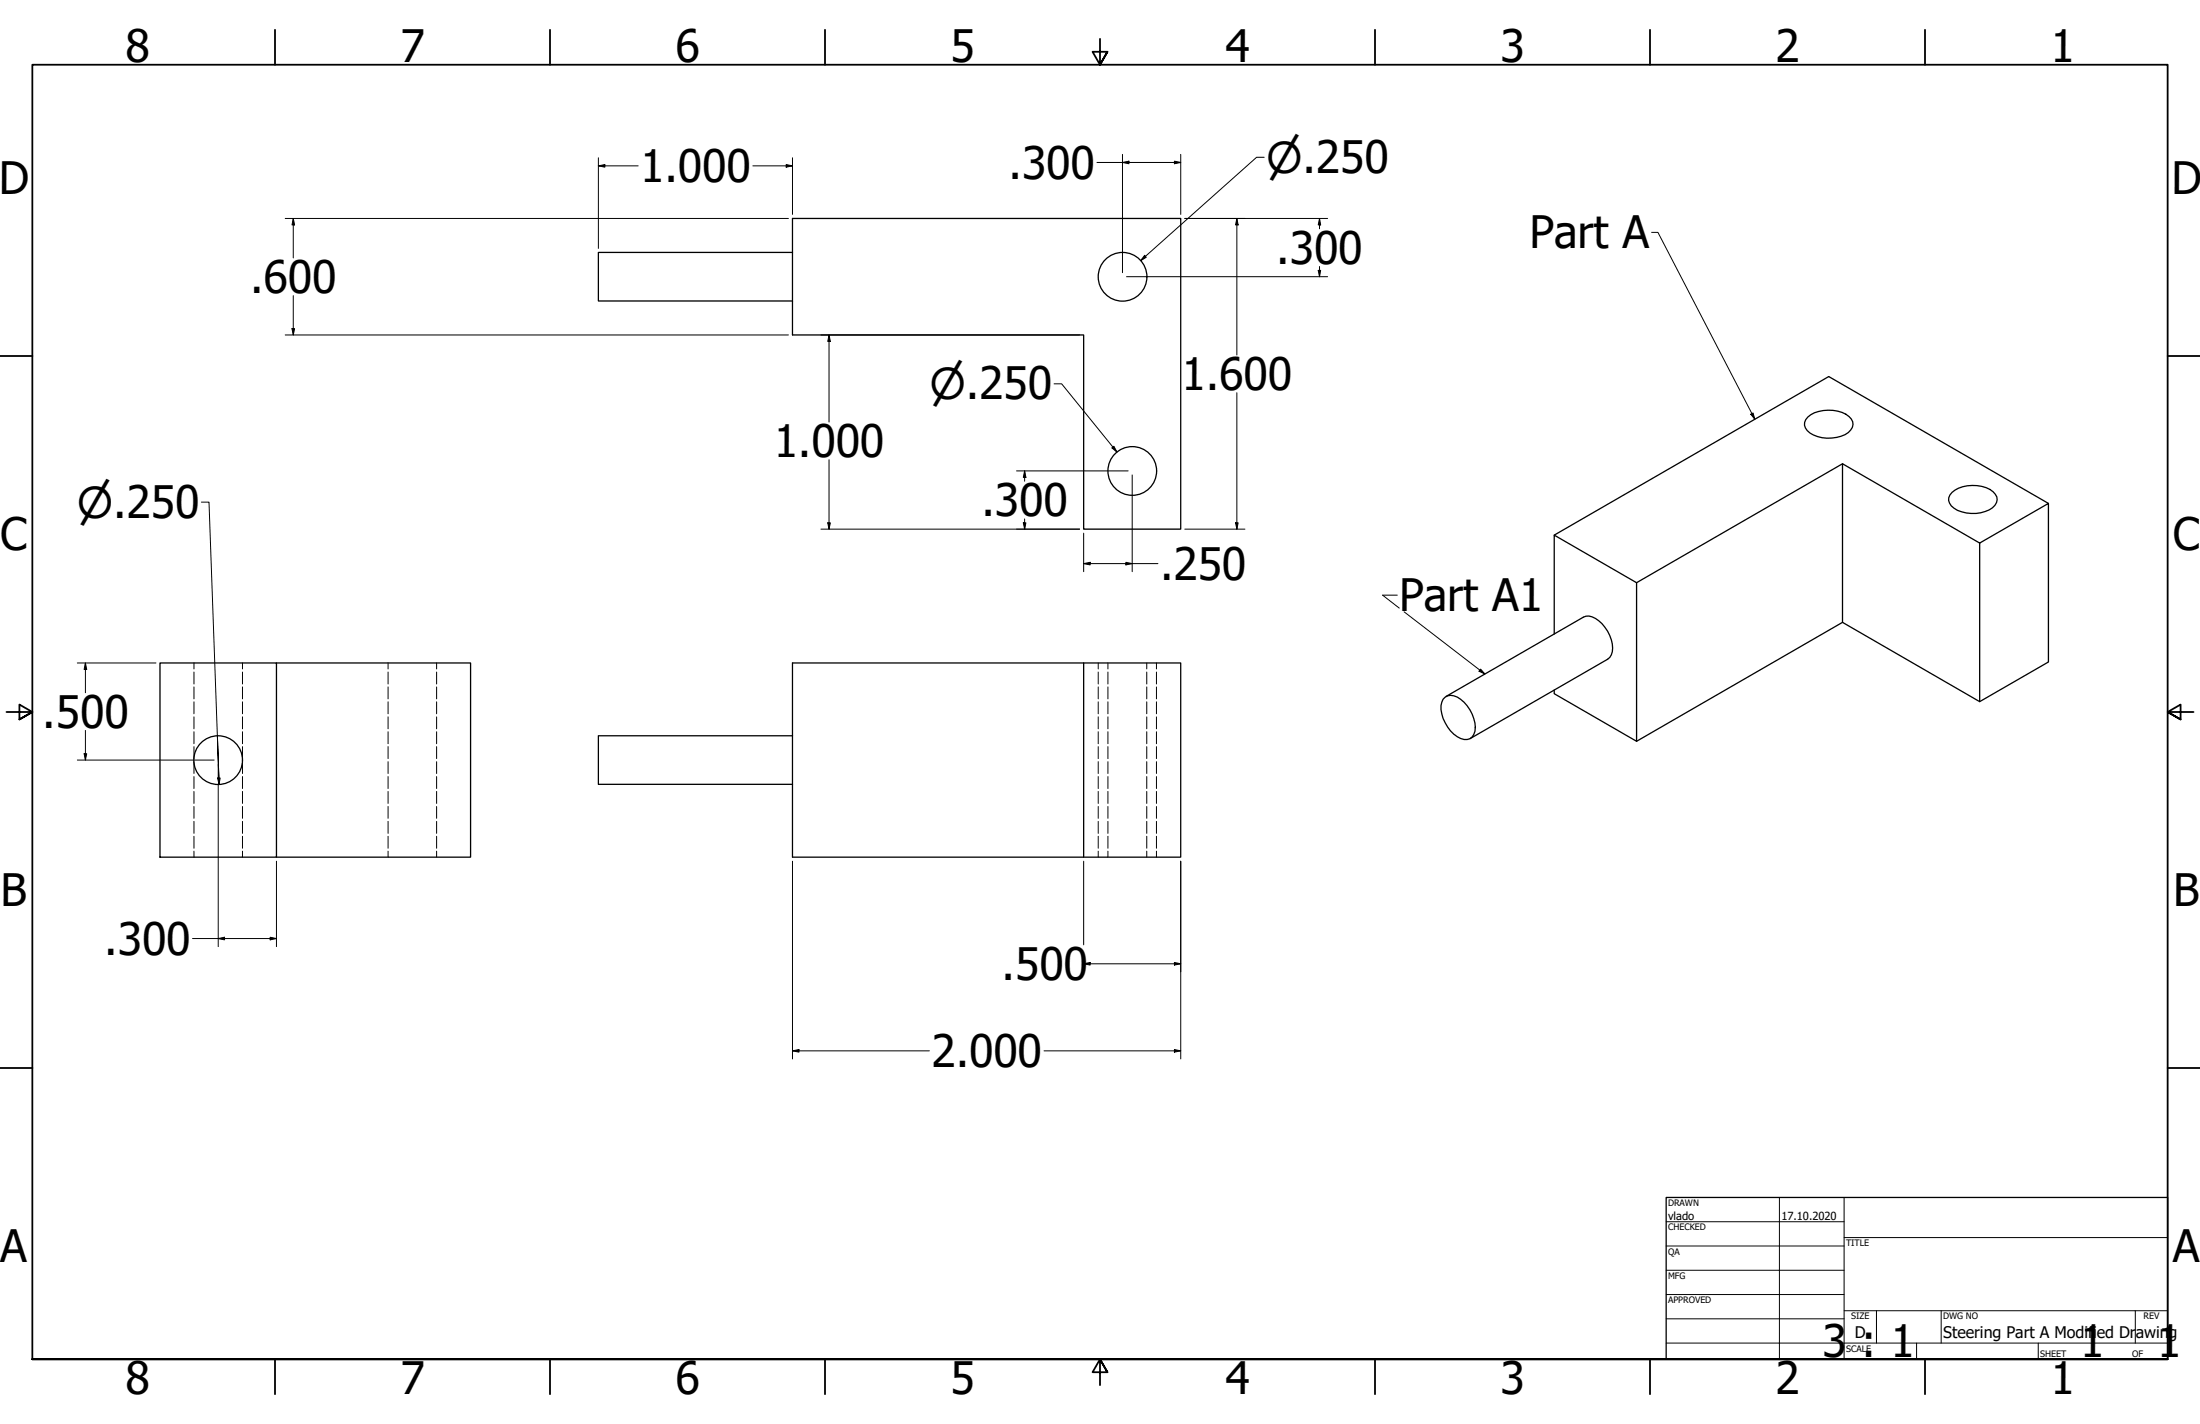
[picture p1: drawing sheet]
<svg xmlns="http://www.w3.org/2000/svg" width="864mm" height="559mm" viewBox="0 0 864 559" stroke-linecap="round" stroke-linejoin="round" font-family="sans-serif">
<!-- layer: Visible (ANSI) -->
<g fill="none" stroke="#000" stroke-width=".51">
<path d="M311.1 99.1h-76.2v19h76.2M311.1 85.7h152.4v121.9h-38.1v-76.2h-114.3zM709.7 163.6a13.9 13.9 0 0 1 16.1-.2 3.7 3.7 0 0 1-.2 6.3 13.8 13.8 0 0 1-16.2-.7 3.5 3.5 0 0 1 .3-5.4zM723.3 182l53.8 31.1v62.2l-53.8-31.1zM723.3 182l-80.9 46.7M766.3 193.2a13.8 13.8 0 0 1 16.1-.2 3.7 3.7 0 0 1-.3 6.3 13.9 13.9 0 0 1-16.1-.7 3.5 3.5 0 0 1 .3-5.4zM804.1 197.5l-86.2-49.7-107.8 62.2M777.1 213.1l27-15.6v62.3l-27 15.5M610.1 248.8v-38.8l32.3 18.7v62.2l-32.3-18.7v-1.4M723.3 244.2l-80.9 46.7M62.8 260.2h45.7v76.2h-45.7zM108.5 260.2h76.2v76.2h-76.2"/>
<path d="M311.1 260.2h152.4v76.2h-152.4zM425.4 260.2v76.2M567.3 273.6a4.8 4.8 0 0 1 6.1 .8 14.4 14.4 0 0 1 5.6 12.6 3.7 3.7 0 0 1-5.6 2.8 14.4 14.4 0 0 1-7.7-12.9l.8-2.5zM567.6 273.3l53.9-31.1a6.5 6.5 0 0 1 7.3 2.5 12.8 12.8 0 0 1 3.7 12.3l-1.4 1.7-53.9 31.1M311.1 288.7h-76.2v19.1h76.2"/>
<circle cx="440.7" cy="108.6" r="9.6"/>
<circle cx="444.5" cy="184.8" r="9.6"/>
<circle cx="85.6" cy="298.3" r="9.6"/>
</g>
<!-- layer: Hidden (ANSI) -->
<g fill="none" stroke="#000" stroke-width=".39">
<path d="M76.1 260.2v2.3M76.1 263.7v4.7M76.1 269.6v4.7M76.1 275.4v4.7M95.2 260.2v2.3M95.2 263.7v4.7M95.2 269.6v4.7M95.2 275.4v4.7M152.3 260.2v2.3M152.3 263.7v4.7M152.3 269.6v4.7M152.3 275.4v4.7"/>
<path d="M171.4 260.2v2.3M171.4 263.7v4.7M171.4 269.6v4.7M171.4 275.4v4.7M431.1 260.2v2.3M431.1 263.7v4.7M431.1 269.6v4.7M431.1 275.4v4.7M434.9 260.2v2.3M434.9 263.7v4.7M434.9 269.6v4.7M434.9 275.4v4.7"/>
<path d="M450.2 260.2v2.3M450.2 263.7v4.7M450.2 269.6v4.7M450.2 275.4v4.7M454 260.2v2.3M454 263.7v4.7M454 269.6v4.7M454 275.4v4.7M76.1 281.3v4.7M76.1 287.1v4.7M76.1 293v4.7M76.1 298.9v4.6"/>
<path d="M95.2 281.3v4.7M95.2 287.1v4.7M95.2 293v4.7M95.2 298.9v4.6M152.3 281.3v4.7M152.3 287.1v4.7M152.3 293v4.7M152.3 298.9v4.6M171.4 281.3v4.7M171.4 287.1v4.7M171.4 293v4.7M171.4 298.9v4.6"/>
<path d="M431.1 281.3v4.7M431.1 287.1v4.7M431.1 293v4.7M431.1 298.9v4.6M434.9 281.3v4.7M434.9 287.1v4.7M434.9 293v4.7M434.9 298.9v4.6M450.2 281.3v4.7M450.2 287.1v4.7M450.2 293v4.7M450.2 298.9v4.6"/>
<path d="M454 281.3v4.7M454 287.1v4.7M454 293v4.7M454 298.9v4.6M76.1 304.7v4.7M76.1 310.6v4.7M76.1 316.5v4.6M95.2 304.7v4.7M95.2 310.6v4.7M95.2 316.5v4.6M152.3 304.7v4.7M152.3 310.6v4.7"/>
<path d="M152.3 316.5v4.6M171.4 304.7v4.7M171.4 310.6v4.7M171.4 316.5v4.6M431.1 304.7v4.7M431.1 310.6v4.7M431.1 316.5v4.6M434.9 304.7v4.7M434.9 310.6v4.7M434.9 316.5v4.6M450.2 304.7v4.7M450.2 310.6v4.7"/>
<path d="M450.2 316.5v4.6M454 304.7v4.7M454 310.6v4.7M454 316.5v4.6M76.1 322.3v4.7M76.1 328.2v4.7M76.1 334v2.4M95.2 322.3v4.7M95.2 328.2v4.7M95.2 334v2.4M152.3 322.3v4.7M152.3 328.2v4.7"/>
<path d="M152.3 334v2.4M171.4 322.3v4.7M171.4 328.2v4.7M171.4 334v2.4M431.1 322.3v4.7M431.1 328.2v4.7M431.1 334v2.4M434.9 322.3v4.7M434.9 328.2v4.7M434.9 334v2.4M450.2 322.3v4.7M450.2 328.2v4.7"/>
<path d="M450.2 334v2.4M454 322.3v4.7M454 328.2v4.7M454 334v2.4"/>
</g>
<!-- layer: Border (ANSI) -->
<g fill="none" stroke="#000" stroke-width=".7">
<path d="M107.9 11.7v13.7M215.9 11.7v13.7M323.8 11.7v13.7M431.8 15.2v10.2l-2.9-5.1h5.8l-2.9 5.1 2.9-5.1M539.8 11.7v13.7M647.7 11.7v13.7M755.6 11.7v13.7M0 139.7h12.7M850.9 139.7h12.7M2.5 279.4h10.2l-5.1-2.9v5.8l5.1-2.9-5.1 2.9M861.1 279.4h-10.2l5.1-2.9v5.8l-5.1-2.9 5.1 2.9M0 419.1h12.7"/>
<path d="M850.9 419.1h12.7M12.7 533.4v-508h838.2v508h-838.2h838.2M107.9 533.4v13.7M215.9 533.4v13.7M323.8 533.4v13.7M434.7 538.5l-2.9-5.1 2.9 5.1h-5.8l2.9-5.1v10.2M539.8 533.4v13.7M647.7 533.4v13.7M755.6 533.4v13.7"/>
</g>
<!-- layer: Title (ANSI) -->
<g fill="none" stroke="#000" stroke-width=".39">
<path d="M654 479.4h69.9M698.5 469.9v63.5M723.9 469.9v63.5M654 488.9h69.9M654 498.5h69.9M723.9 485.6h127M654 508h69.9M654 517.5h69.9M723.9 514.3h127M736.6 514.3v12.7M762 514.3v12.7M838.2 514.3v12.7"/>
<path d="M654 527h196.9M752.3 527v6.4M800.1 527v6.4"/>
</g>
<path d="M654 469.9h196.9v63.5h-196.9z" fill="none" stroke="#000" stroke-width=".51"/>
<!-- layer: Dimension (ANSI) -->
<g fill="none" stroke="#000" stroke-width=".39">
<path d="M234.9 65.1l2.5-.5v1zM234.9 65.1h15.6M234.9 61.9v35.6M295.5 65.1h15.6M308.6 64.6l2.5 .5-2.5 .5zM311.1 61.9v22.2M430.6 63.8h32.9M440.6 63.8l2.6-.6v1.1zM440.6 60.6v46.4M461 63.2l2.5 .6-2.5 .5zM463.5 60.6v23.5M496.3 61.7h-3l-45.6 40.6"/>
<path d="M112 85.7h197.5M115.1 85.7l.5 2.6h-1zM115.1 85.7v15.5M465.1 85.7h56M485.5 85.7l.5 2.6h-1zM485.5 85.7v53.6M518 85.7l.4 2.6h-.9zM518 85.7v4.1M115.1 116v15.4M442.2 108.6h78.9M449.3 100.2l.7 .8-2.3 1.3zM517.5 106.1h.9l-.4 2.5z"/>
<path d="M518 104.6v4M112 131.4h197.5M114.6 129h1l-.5 2.4zM322.3 131.4h101.5M325.4 131.4l.5 2.6h-1zM325.4 131.4v34.2M413.8 150.6h3l21.7 26.8M485.5 154.1v53.5M436.5 175.8l.8-.7 1.2 2.3zM79.1 197h2.9l3.9 108.3-.6-16.6M325.4 180.4v27.2M399 184.8h43.8"/>
<path d="M402.2 184.8l.5 2.5h-1zM402.2 184.8v4M444.4 186.4v37.9M322.3 207.6h101.5M324.9 205.2h1l-.5 2.4zM401.7 205.2h1l-.5 2.4zM402.2 203.6v4M425.4 209.2v15.1M465.1 207.6h23.6M485 205.2h1l-.5 2.4zM425.4 221.2l2.5-.5v1zM425.4 221.2h29.1"/>
<path d="M442 220.7l2.4 .5-2.4 .5zM30.4 260.2h30.8M33.5 260.2l.5 2.5h-1zM33.5 260.2v11.6M30.4 298.3h53.7M33 295.8h1l-.5 2.5zM33.5 286.6v11.7M85.7 299.8v5.6M85.4 305.3h1l-.4 2.5zM85.7 307.7v63.8M85.9 305.3l.1 2.5M108.5 337.9v33.6"/>
<path d="M311.1 337.9v77.6M425.4 337.9v32.9M463.5 337.9v77.6M75.6 368.3h32.9M85.7 368.3l2.4-.5v1zM106 367.8l2.5 .5-2.5 .5zM425.4 378.2l2.5-.5v1zM425.4 378.2h38.1M461 377.7l2.5 .5-2.5 .5zM311.1 412.4l2.5-.5v1zM311.1 412.4h53.7M409.8 412.4h53.7"/>
<path d="M461 411.9l2.5 .5-2.5 .5z"/>
</g>
<g fill="#000">
<path d="M234.9 65.1l2.5-.5v1z" fill-rule="evenodd"/>
<path d="M308.6 64.6l2.5 .5-2.5 .5z" fill-rule="evenodd"/>
<path d="M440.6 63.8l2.6-.6v1.1z" fill-rule="evenodd"/>
<path d="M461 63.2l2.5 .6-2.5 .5z" fill-rule="evenodd"/>
<path d="M115.1 85.7l.5 2.6h-1z" fill-rule="evenodd"/>
<path d="M485.5 85.7l.5 2.6h-1z" fill-rule="evenodd"/>
<path d="M518 85.7l.4 2.6h-.9z" fill-rule="evenodd"/>
<path d="M449.3 100.2l.7 .8-2.3 1.3z" fill-rule="evenodd"/>
<path d="M517.5 106.1h.9l-.4 2.5z" fill-rule="evenodd"/>
<path d="M114.6 129h1l-.5 2.4z" fill-rule="evenodd"/>
<path d="M325.4 131.4l.5 2.6h-1z" fill-rule="evenodd"/>
<path d="M436.5 175.8l.8-.7 1.2 2.3z" fill-rule="evenodd"/>
<path d="M402.2 184.8l.5 2.5h-1z" fill-rule="evenodd"/>
<path d="M324.9 205.2h1l-.5 2.4z" fill-rule="evenodd"/>
<path d="M401.7 205.2h1l-.5 2.4z" fill-rule="evenodd"/>
<path d="M485 205.2h1l-.5 2.4z" fill-rule="evenodd"/>
<path d="M425.4 221.2l2.5-.5v1z" fill-rule="evenodd"/>
<path d="M442 220.7l2.4 .5-2.4 .5z" fill-rule="evenodd"/>
<path d="M33.5 260.2l.5 2.5h-1z" fill-rule="evenodd"/>
<path d="M33 295.8h1l-.5 2.5z" fill-rule="evenodd"/>
<path d="M85.4 305.3h1l-.4 2.5z" fill-rule="evenodd"/>
<path d="M85.7 368.3l2.4-.5v1z" fill-rule="evenodd"/>
<path d="M106 367.8l2.5 .5-2.5 .5z" fill-rule="evenodd"/>
<path d="M425.4 378.2l2.5-.5v1z" fill-rule="evenodd"/>
<path d="M461 377.7l2.5 .5-2.5 .5z" fill-rule="evenodd"/>
<path d="M311.1 412.4l2.5-.5v1z" fill-rule="evenodd"/>
<path d="M461 411.9l2.5 .5-2.5 .5z" fill-rule="evenodd"/>
</g>
<!-- layer: Symbol (ANSI) -->
<path d="M648.3 91.2h2.5l38 73.3M687.3 162.6l.8-.5 .7 2.4zM548.5 233.6h-5.8l6.6 5M551.2 240.1l31.7 24.4M581.2 262.6l1.7 1.9-2.3-1.1z" fill="none" stroke="#000" stroke-width=".39"/>
<g fill="#000">
<path d="M687.3 162.6l.8-.5 .7 2.4z" fill-rule="evenodd"/>
<path d="M581.2 262.6l1.7 1.9-2.3-1.1z" fill-rule="evenodd"/>
</g>
<g font-size="17.5">
<text x="49.2" y="24.4">8</text>
<text x="157.2" y="24.4">7</text>
<text x="265.1" y="24.4">6</text>
<text x="373.1" y="24.4">5</text>
<text x="481" y="24.4">4</text>
<text x="589" y="24.4">3</text>
<text x="696.9" y="24.4">2</text>
<text x="804.9" y="24.4">1</text>
<text x="251.3" y="71.4">1.000</text>
<text x="395.9" y="70.1">.300</text>
<text x="-.6" y="76.2">D</text>
<text x="852.4" y="76.2">D</text>
<text x="600.5" y="97.4">Part A</text>
<text x="501" y="103.5">.300</text>
<text x="98.2" y="114.9">.600</text>
<text x="463.8" y="153">1.600</text>
<text x="303.7" y="179.3">1.000</text>
<text x="385.3" y="202.6">.300</text>
<text x=".1" y="215.9">C</text>
<text x="853" y="215.9">C</text>
<text x="455.4" y="227.5">.250</text>
<text x="549.3" y="239.8">Part A1</text>
<text x="16.6" y="285.6">.500</text>
<text x=".2" y="355.6">B</text>
<text x="853.1" y="355.6">B</text>
<text x="40.9" y="374.6">.300</text>
<text x="393.2" y="384.6">.500</text>
<text x="365.6" y="418.7">2.000</text>
<text x="0" y="495.3">A</text>
<text x="852.9" y="495.3">A</text>
<text x="715.5" y="532.4">3</text>
<text x="730.4" y="532.4">: 1</text>
<text x="816.6" y="532.6">1</text>
<text x="846.8" y="532.6">1</text>
<text x="49.2" y="547.1">8</text>
<text x="157.2" y="547.1">7</text>
<text x="265.1" y="547.1">6</text>
<text x="373.1" y="547.1">5</text>
<text x="481" y="547.1">4</text>
<text x="589" y="547.1">3</text>
<text x="696.9" y="547.1">2</text>
<text x="804.9" y="547.1">1</text>
</g>
<g font-size="16.7">
<text x="497.1" y="67.8">⌀.250</text>
<text x="364.8" y="156.7">⌀.250</text>
<text x="30.2" y="203.1">⌀.250</text>
</g>
<g font-size="6.3">
<text x="728.1" y="524.9">D</text>
<text x="762.8" y="525">Steering Part A Modified Dr</text>
<text x="838.4" y="525">awin</text>
<text x="851.3" y="525">g</text>
</g>
<g font-size="4.4">
<text x="654.8" y="478.6">vlado</text>
<text x="699.3" y="478.6">17.10.2020</text>
</g>
<g font-size="3.5">
<text x="654.8" y="473.2">DRAWN</text>
<text x="654.8" y="482.8">CHECKED</text>
<text x="724.7" y="488.9">TITLE</text>
<text x="654.8" y="492.3">QA</text>
<text x="654.8" y="501.8">MFG</text>
<text x="654.8" y="511.4">APPROVED</text>
<text x="726.7" y="517.7">SIZE</text>
<text x="762.8" y="517.7">DWG NO</text>
<text x="841.4" y="517.7">REV</text>
<text x="724.7" y="530.4">SCALE</text>
<text x="800.9" y="532.6">SHEET</text>
<text x="837" y="532.6">OF</text>
</g>
</svg>
